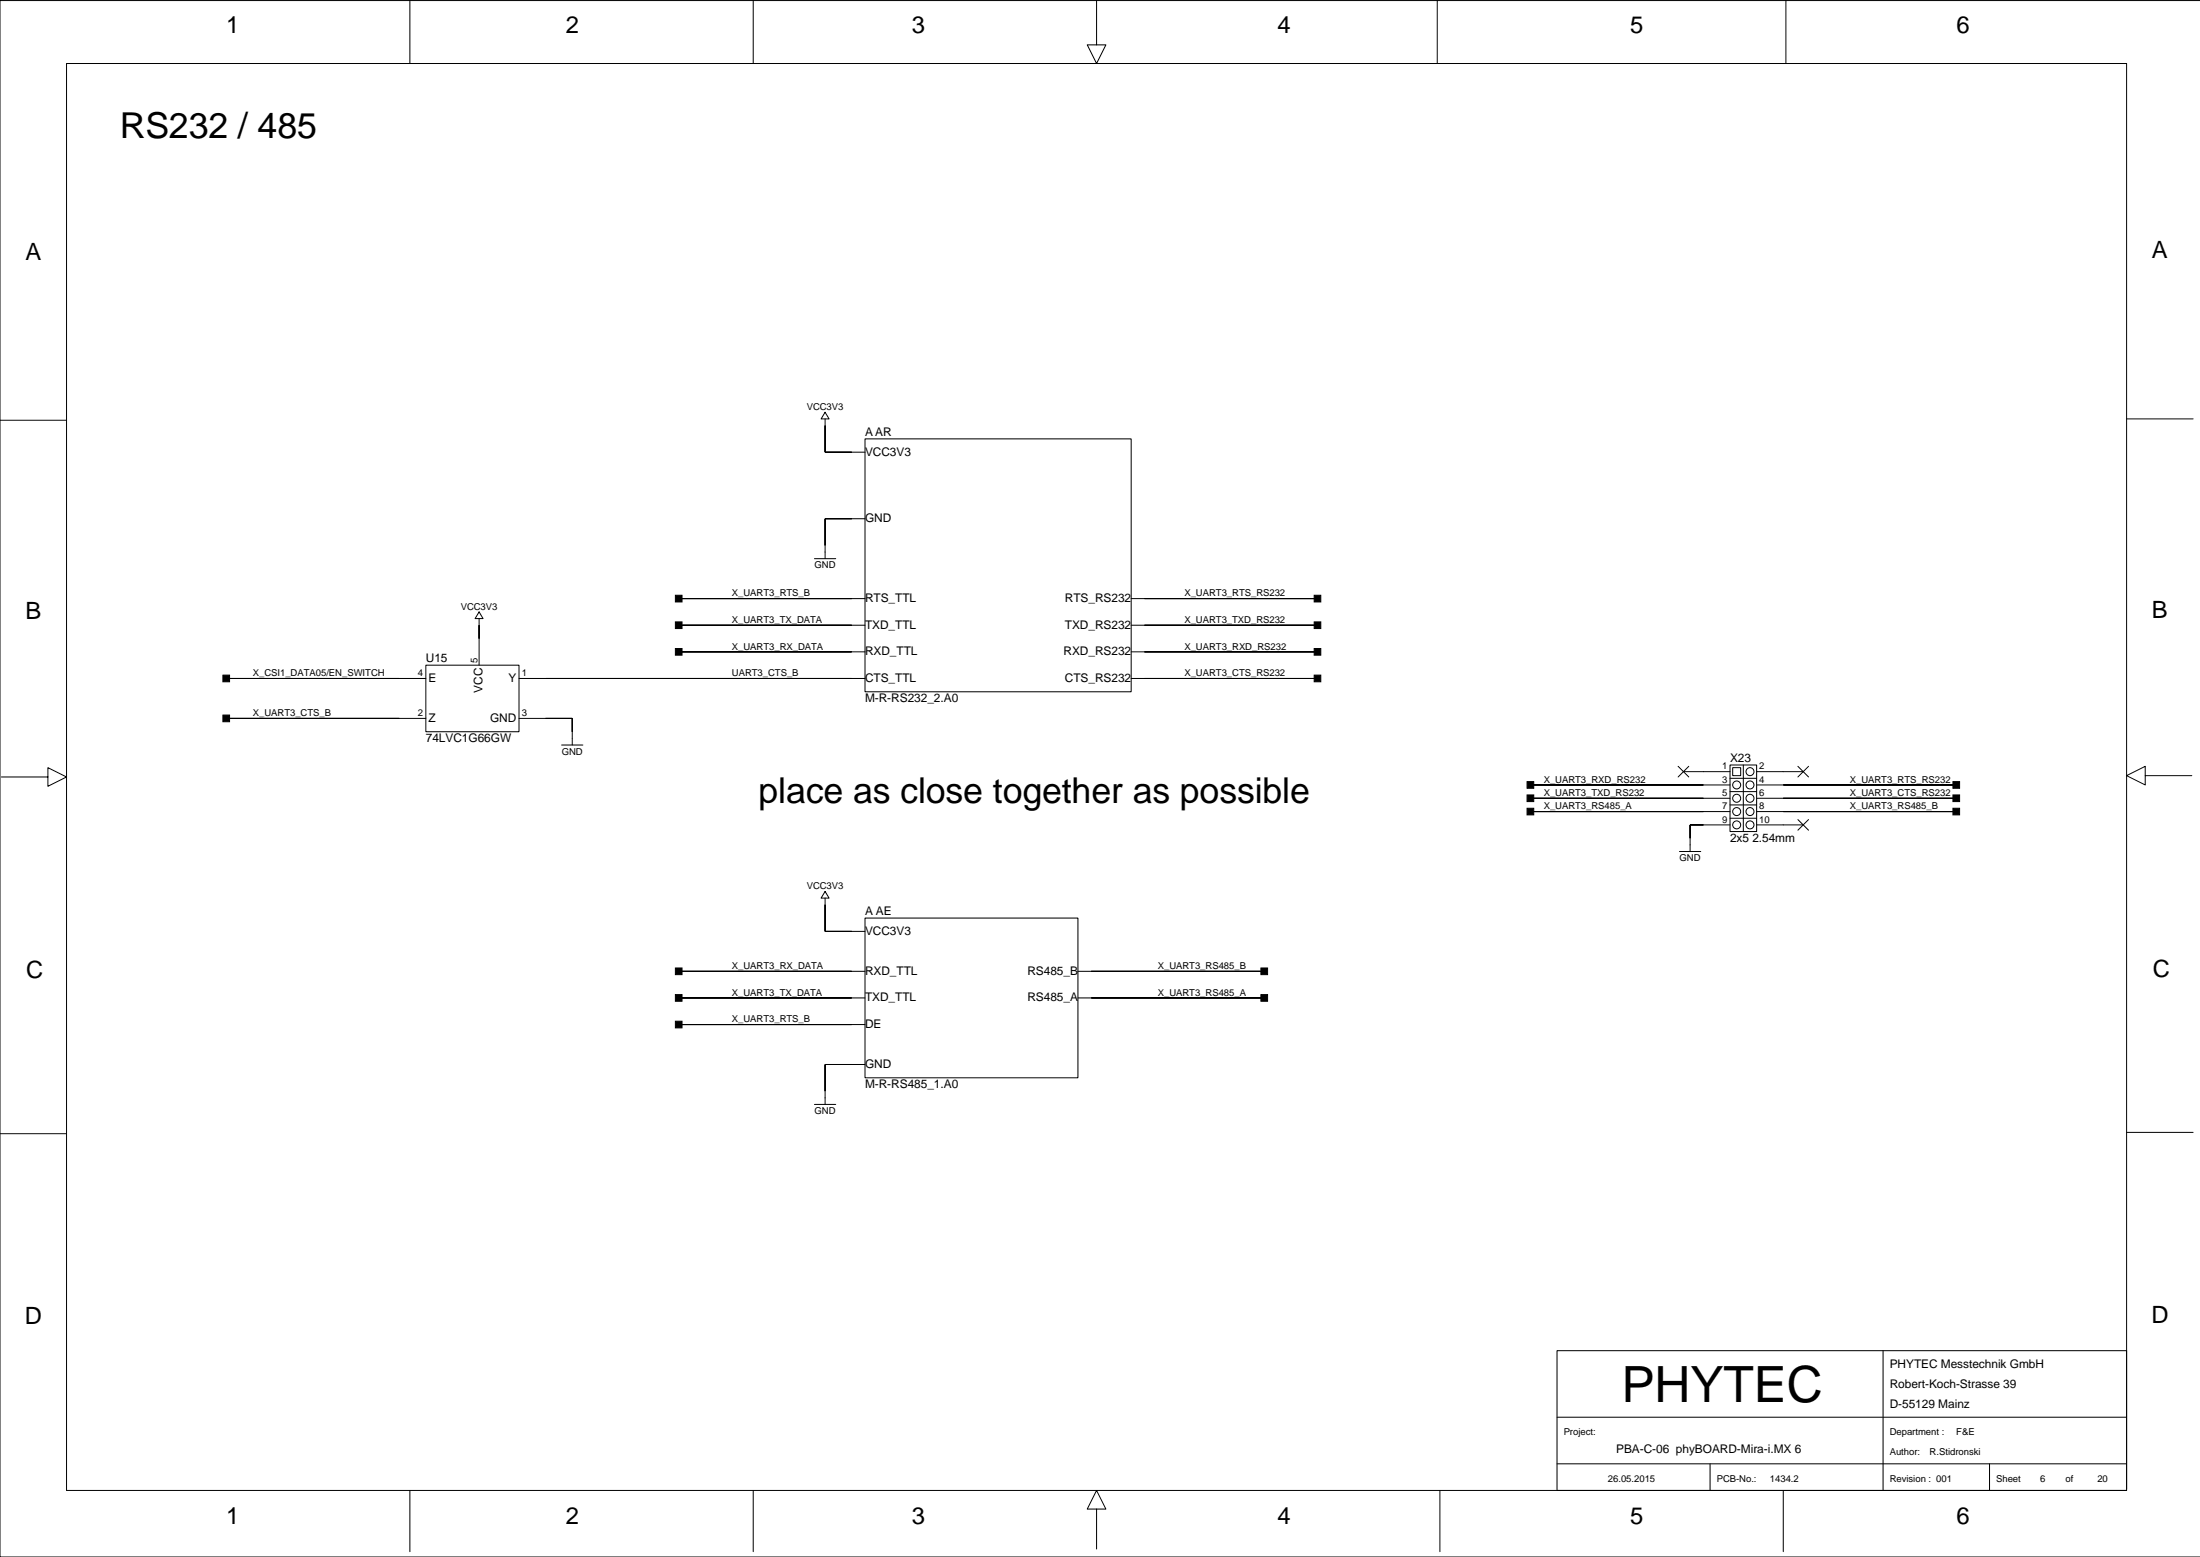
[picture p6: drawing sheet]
<svg xmlns="http://www.w3.org/2000/svg" width="420mm" height="297mm" viewBox="0 0 420 297" stroke-linecap="round" stroke-linejoin="round" font-family="sans-serif">
<g fill="none" stroke="#000" stroke-width=".19">
<path d="M78.2 -.1v12.2M143.7 -.1v12.2M209.2 -.1v8.7h1.8l-1.8 3.5-1.7-3.5h1.7M274.3 -.1v12.2M340.8 -.1v12.2M419.9 .1h-419.9v296.9h419.9M157.4 78.6l.8 1.3h-1.5zM157.4 79.9v6.4h7.7M405.8 79.9h12.7M0 80.2h12.7M165.1 83.7h50.8v48.3h-50.8zM165.1 99h-7.7v7.6"/>
<path d="M91.4 116.7l.8 1.3h-1.5zM91.4 118v8.9M129.5 119.3h35.6M129.5 114.2h35.6M155.4 106.6h4.1M215.9 119.3h35.5M215.9 114.2h35.5M43.2 129.4h38.1M43.2 137.1h38.1M81.3 126.9h17.7v12.7h-17.7zM99 129.4h66.1M99 137.1h10.2v5"/>
<path d="M129.5 124.4h35.6M215.9 124.4h35.5M215.9 129.4h35.5M.3 148.2h8.8v-1.7l3.6 1.7-3.6 1.8v-1.8M107.2 142.1h4M292 149.8h38.1M292 152.3h38.1M292 154.8h38.1M320.2 146.2l2.1 2M321.2 147.2h8.9M322.3 146.2l-2.1 2M325 147.2h.1"/>
<path d="M330.1 145.9h5.1v12.7h-5.1zM330.1 157.4h-7.6v5M330.1 148.5h5.1M330.1 151h5.1M330.1 156.1h5.1M330.1 153.6h5.1M330.6 146.5h1.6v1.5h-1.6zM332.7 145.9v12.7M335.2 147.2h8.9M335.2 149.8h38.1M335.2 152.3h38.1M335.2 154.8h38.1"/>
<path d="M335.2 157.4h8.9M340.3 147.2h.1M340.3 157.4h.1M343.1 146.2l2 2M343.1 156.4l2 2M345.1 146.2l-2 2M345.1 156.4l-2 2M409.4 148v1.8l-3.6-1.8 3.6-1.8v1.8h8.8M157.4 170.1l.8 1.2h-1.5zM157.4 171.3v6.4h7.7M165.1 175.1h40.6v30.5h-40.6zM320.5 162.4h4"/>
<path d="M129.5 185.3h35.6M129.5 190.4h35.6M129.5 195.5h35.6M205.7 185.3h35.5M205.7 190.4h35.5M0 216.3h12.7M155.4 210.7h4.1M165.1 203.1h-7.7v7.6M405.8 216h12.7M297.1 257.7h108.7v26.6h-108.7zM359.3 257.7v26.6M297.1 279.3h108.7"/>
<path d="M297.1 270.4h108.7M326.3 279.3v5M379.6 279.3v5M78.2 284.3v11.7M143.7 284.3v11.7M209.2 287.9h1.8l-1.8-3.6-1.7 3.6h1.7v7.6M274.8 284.3v11.7M340.3 284.3v11.7M405.8 284.1v-272h-393.1v272.2h393.1"/>
<circle cx="331.4" cy="152.3" r=".76"/>
<circle cx="331.4" cy="154.8" r=".76"/>
<circle cx="331.4" cy="149.8" r=".76"/>
<circle cx="331.4" cy="157.4" r=".76"/>
<circle cx="333.9" cy="152.3" r=".76"/>
<circle cx="333.9" cy="147.2" r=".76"/>
<circle cx="333.9" cy="154.8" r=".76"/>
<circle cx="333.9" cy="157.4" r=".76"/>
<circle cx="333.9" cy="149.8" r=".76"/>
</g>
<g fill="#000" stroke="#000" stroke-width=".19">
<path d="M157.4 81.2v5.1z" fill-rule="evenodd"/>
<path d="M157.4 99v5z" fill-rule="evenodd"/>
<path d="M157.4 86.3h5.1z" fill-rule="evenodd"/>
<path d="M157.4 99h5.1z" fill-rule="evenodd"/>
<path d="M91.4 119.3v2.5z" fill-rule="evenodd"/>
<path d="M128.9 113.6h1.2v1.2h-1.2z" fill-rule="evenodd"/>
<path d="M128.9 118.6h1.2v1.3h-1.2z" fill-rule="evenodd"/>
<path d="M129.5 114.2h33z" fill-rule="evenodd"/>
<path d="M129.5 119.3h33z" fill-rule="evenodd"/>
<path d="M250.8 118.6h1.2v1.3h-1.2z" fill-rule="evenodd"/>
<path d="M250.8 113.6h1.2v1.2h-1.2z" fill-rule="evenodd"/>
<path d="M218.4 119.3h33z" fill-rule="evenodd"/>
<path d="M218.4 114.2h33z" fill-rule="evenodd"/>
<path d="M42.5 136.4h1.3v1.3h-1.3z" fill-rule="evenodd"/>
<path d="M42.5 128.8h1.3v1.3h-1.3z" fill-rule="evenodd"/>
<path d="M43.2 137.1h33z" fill-rule="evenodd"/>
<path d="M43.2 129.4h33z" fill-rule="evenodd"/>
<path d="M109.2 137.1v2.5z" fill-rule="evenodd"/>
<path d="M104.1 137.1h5.1z" fill-rule="evenodd"/>
<path d="M128.9 123.7h1.2v1.3h-1.2z" fill-rule="evenodd"/>
<path d="M129.5 124.4h33z" fill-rule="evenodd"/>
<path d="M104.1 129.4h58.4z" fill-rule="evenodd"/>
<path d="M250.8 123.7h1.2v1.3h-1.2z" fill-rule="evenodd"/>
<path d="M250.8 128.8h1.2v1.3h-1.2z" fill-rule="evenodd"/>
<path d="M218.4 124.4h33z" fill-rule="evenodd"/>
<path d="M218.4 129.4h33z" fill-rule="evenodd"/>
<path d="M291.4 149.1h1.3v1.3h-1.3z" fill-rule="evenodd"/>
<path d="M291.4 151.7h1.3v1.2h-1.3z" fill-rule="evenodd"/>
<path d="M291.4 154.2h1.3v1.3h-1.3z" fill-rule="evenodd"/>
<path d="M322.5 157.4v2.5z" fill-rule="evenodd"/>
<path d="M292 149.8h33z" fill-rule="evenodd"/>
<path d="M292 152.3h33z" fill-rule="evenodd"/>
<path d="M322.5 157.4h2.5z" fill-rule="evenodd"/>
<path d="M292 154.8h33z" fill-rule="evenodd"/>
<path d="M372.7 154.2h1.2v1.3h-1.2z" fill-rule="evenodd"/>
<path d="M372.7 149.1h1.2v1.3h-1.2z" fill-rule="evenodd"/>
<path d="M372.7 151.7h1.2v1.2h-1.2z" fill-rule="evenodd"/>
<path d="M340.3 154.8h33z" fill-rule="evenodd"/>
<path d="M340.3 149.8h33z" fill-rule="evenodd"/>
<path d="M340.3 152.3h33z" fill-rule="evenodd"/>
<path d="M157.4 172.6v5.1z" fill-rule="evenodd"/>
<path d="M157.4 177.7h5.1z" fill-rule="evenodd"/>
<path d="M128.9 194.8h1.2v1.3h-1.2z" fill-rule="evenodd"/>
<path d="M128.9 184.7h1.2v1.2h-1.2z" fill-rule="evenodd"/>
<path d="M128.9 189.7h1.2v1.3h-1.2z" fill-rule="evenodd"/>
<path d="M129.5 195.5h33z" fill-rule="evenodd"/>
<path d="M129.5 185.3h33z" fill-rule="evenodd"/>
<path d="M129.5 190.4h33z" fill-rule="evenodd"/>
<path d="M240.6 184.7h1.3v1.2h-1.3z" fill-rule="evenodd"/>
<path d="M240.6 189.7h1.3v1.3h-1.3z" fill-rule="evenodd"/>
<path d="M208.2 185.3h33z" fill-rule="evenodd"/>
<path d="M208.2 190.4h33z" fill-rule="evenodd"/>
<path d="M157.4 203.1v5.1z" fill-rule="evenodd"/>
<path d="M157.4 203.1h5.1z" fill-rule="evenodd"/>
</g>
<text font-size="9.5" x="309.4" y="267.4">PHYTEC</text>
<g font-size="6.8">
<text x="22.9" y="26.3">RS232 / 485</text>
<text x="144.7" y="153.3">place as close together as possible</text>
</g>
<g font-size="4.5">
<text x="43.2" y="6.4">1</text>
<text x="107.9" y="6.4">2</text>
<text x="174" y="6.4">3</text>
<text x="243.8" y="6.4">4</text>
<text x="311.1" y="6.4">5</text>
<text x="373.3" y="6.4">6</text>
<text x="4.8" y="49.5">A</text>
<text x="410.6" y="49.3">A</text>
<text x="4.8" y="118.1">B</text>
<text x="410.6" y="117.8">B</text>
<text x="5" y="186.7">C</text>
<text x="410.8" y="186.4">C</text>
<text x="4.7" y="252.7">D</text>
<text x="410.5" y="252.4">D</text>
<text x="43.2" y="290.8">1</text>
<text x="107.9" y="290.8">2</text>
<text x="174" y="290.8">3</text>
<text x="243.8" y="290.8">4</text>
<text x="311.1" y="290.8">5</text>
<text x="373.3" y="290.8">6</text>
</g>
<g font-size="2.3">
<text x="165.1" y="83.2">A AR</text>
<text x="165.1" y="86.9">VCC3V3</text>
<text x="165.1" y="99.6">GND</text>
<text x="165.1" y="120">TXD_TTL</text>
<text x="165.1" y="114.9">RTS_TTL</text>
<text x="203.2" y="120">TXD_RS232</text>
<text x="203.2" y="114.9">RTS_RS232</text>
<text x="165.1" y="125">RXD_TTL</text>
<text x="202.9" y="125">RXD_RS232</text>
<text x="81.3" y="126.4">U15</text>
<text x="81.8" y="130.1">E</text>
<text x="97" y="130.1">Y</text>
<text x="165.1" y="130.1">CTS_TTL</text>
<text x="203.2" y="130.1">CTS_RS232</text>
<text x="81.8" y="137.7">Z</text>
<text x="92.1" y="132.2" transform="rotate(-90 92.1 132.2)">VCC</text>
<text x="93.5" y="137.7">GND</text>
<text x="165.1" y="134">M-R-RS232_2.A0</text>
<text x="81.3" y="141.6">74LVC1G66GW</text>
<text x="330.1" y="145.4">X23</text>
<text x="330.1" y="160.7">2x5 2.54mm</text>
<text x="165.1" y="178.4">VCC3V3</text>
<text x="165.1" y="174.6">A AE</text>
<text x="165.1" y="186">RXD_TTL</text>
<text x="196" y="186">RS485_B</text>
<text x="165.1" y="191.1">TXD_TTL</text>
<text x="196" y="191.1">RS485_A</text>
<text x="165.1" y="196.1">DE</text>
<text x="165.1" y="203.8">GND</text>
<text x="165.1" y="207.6">M-R-RS485_1.A0</text>
<text x="360.6" y="261">PHYTEC Messtechnik GmbH</text>
<text x="360.6" y="268.6">D-55129 Mainz</text>
<text x="360.6" y="264.8">Robert-Koch-Strasse 39</text>
<text x="308.4" y="277.2">PBA-C-06 phyBOARD-Mira-i.MX 6</text>
</g>
<g font-size="1.8">
<text x="153.9" y="78.2">VCC3V3</text>
<text x="139.7" y="113.8">X_UART3_RTS_B</text>
<text x="155.4" y="108.4">GND</text>
<text x="226" y="113.8">X_UART3_RTS_RS232</text>
<text x="87.9" y="116.3">VCC3V3</text>
<text x="139.7" y="118.9">X_UART3_TX_DATA</text>
<text x="226" y="118.9">X_UART3_TXD_RS232</text>
<text x="139.7" y="123.9">X_UART3_RX_DATA</text>
<text x="226" y="123.9">X_UART3_RXD_RS232</text>
<text x="48.2" y="129">X_CSI1_DATA05/EN_SWITCH</text>
<text x="79.8" y="129">4</text>
<text x="91.1" y="126.4" transform="rotate(-90 91.1 126.4)">5</text>
<text x="99.5" y="129">1</text>
<text x="139.7" y="129">UART3_CTS_B</text>
<text x="226" y="129">X_UART3_CTS_RS232</text>
<text x="48.2" y="136.6">X_UART3_CTS_B</text>
<text x="79.8" y="136.6">2</text>
<text x="99.5" y="136.6">3</text>
<text x="107.2" y="143.9">GND</text>
<text x="294.6" y="149.3">X_UART3_RXD_RS232</text>
<text x="328.6" y="149.3">3</text>
<text x="328.6" y="146.8">1</text>
<text x="335.7" y="149.3">4</text>
<text x="335.7" y="146.8">2</text>
<text x="353" y="149.3">X_UART3_RTS_RS232</text>
<text x="294.6" y="151.9">X_UART3_TXD_RS232</text>
<text x="294.6" y="154.4">X_UART3_RS485_A</text>
<text x="328.6" y="154.4">7</text>
<text x="328.6" y="151.9">5</text>
<text x="335.7" y="154.4">8</text>
<text x="335.7" y="151.9">6</text>
<text x="353" y="154.4">X_UART3_RS485_B</text>
<text x="353" y="151.9">X_UART3_CTS_RS232</text>
<text x="328.6" y="157">9</text>
<text x="335.7" y="157">10</text>
<text x="320.5" y="164.3">GND</text>
<text x="153.9" y="169.7">VCC3V3</text>
<text x="139.7" y="184.9">X_UART3_RX_DATA</text>
<text x="220.9" y="184.9">X_UART3_RS485_B</text>
<text x="139.7" y="190">X_UART3_TX_DATA</text>
<text x="220.9" y="190">X_UART3_RS485_A</text>
<text x="139.7" y="195.1">X_UART3_RTS_B</text>
<text x="155.4" y="212.5">GND</text>
<text x="298.4" y="273.8">Project:</text>
<text x="360.6" y="273.8">Department :</text>
<text x="373.3" y="273.8">F&amp;E</text>
<text x="360.6" y="277.6">Author:</text>
<text x="368.2" y="277.6">R.Stidronski</text>
<text x="306.8" y="282.7">26.05.2015</text>
<text x="327.6" y="282.7">PCB-No.:</text>
<text x="337.7" y="282.7">1434.2</text>
<text x="360.6" y="282.7">Revision : 001</text>
<text x="380.9" y="282.7">Sheet</text>
<text x="389.3" y="282.7">6</text>
<text x="394.1" y="282.7">of</text>
<text x="400.2" y="282.7">20</text>
</g>
</svg>
